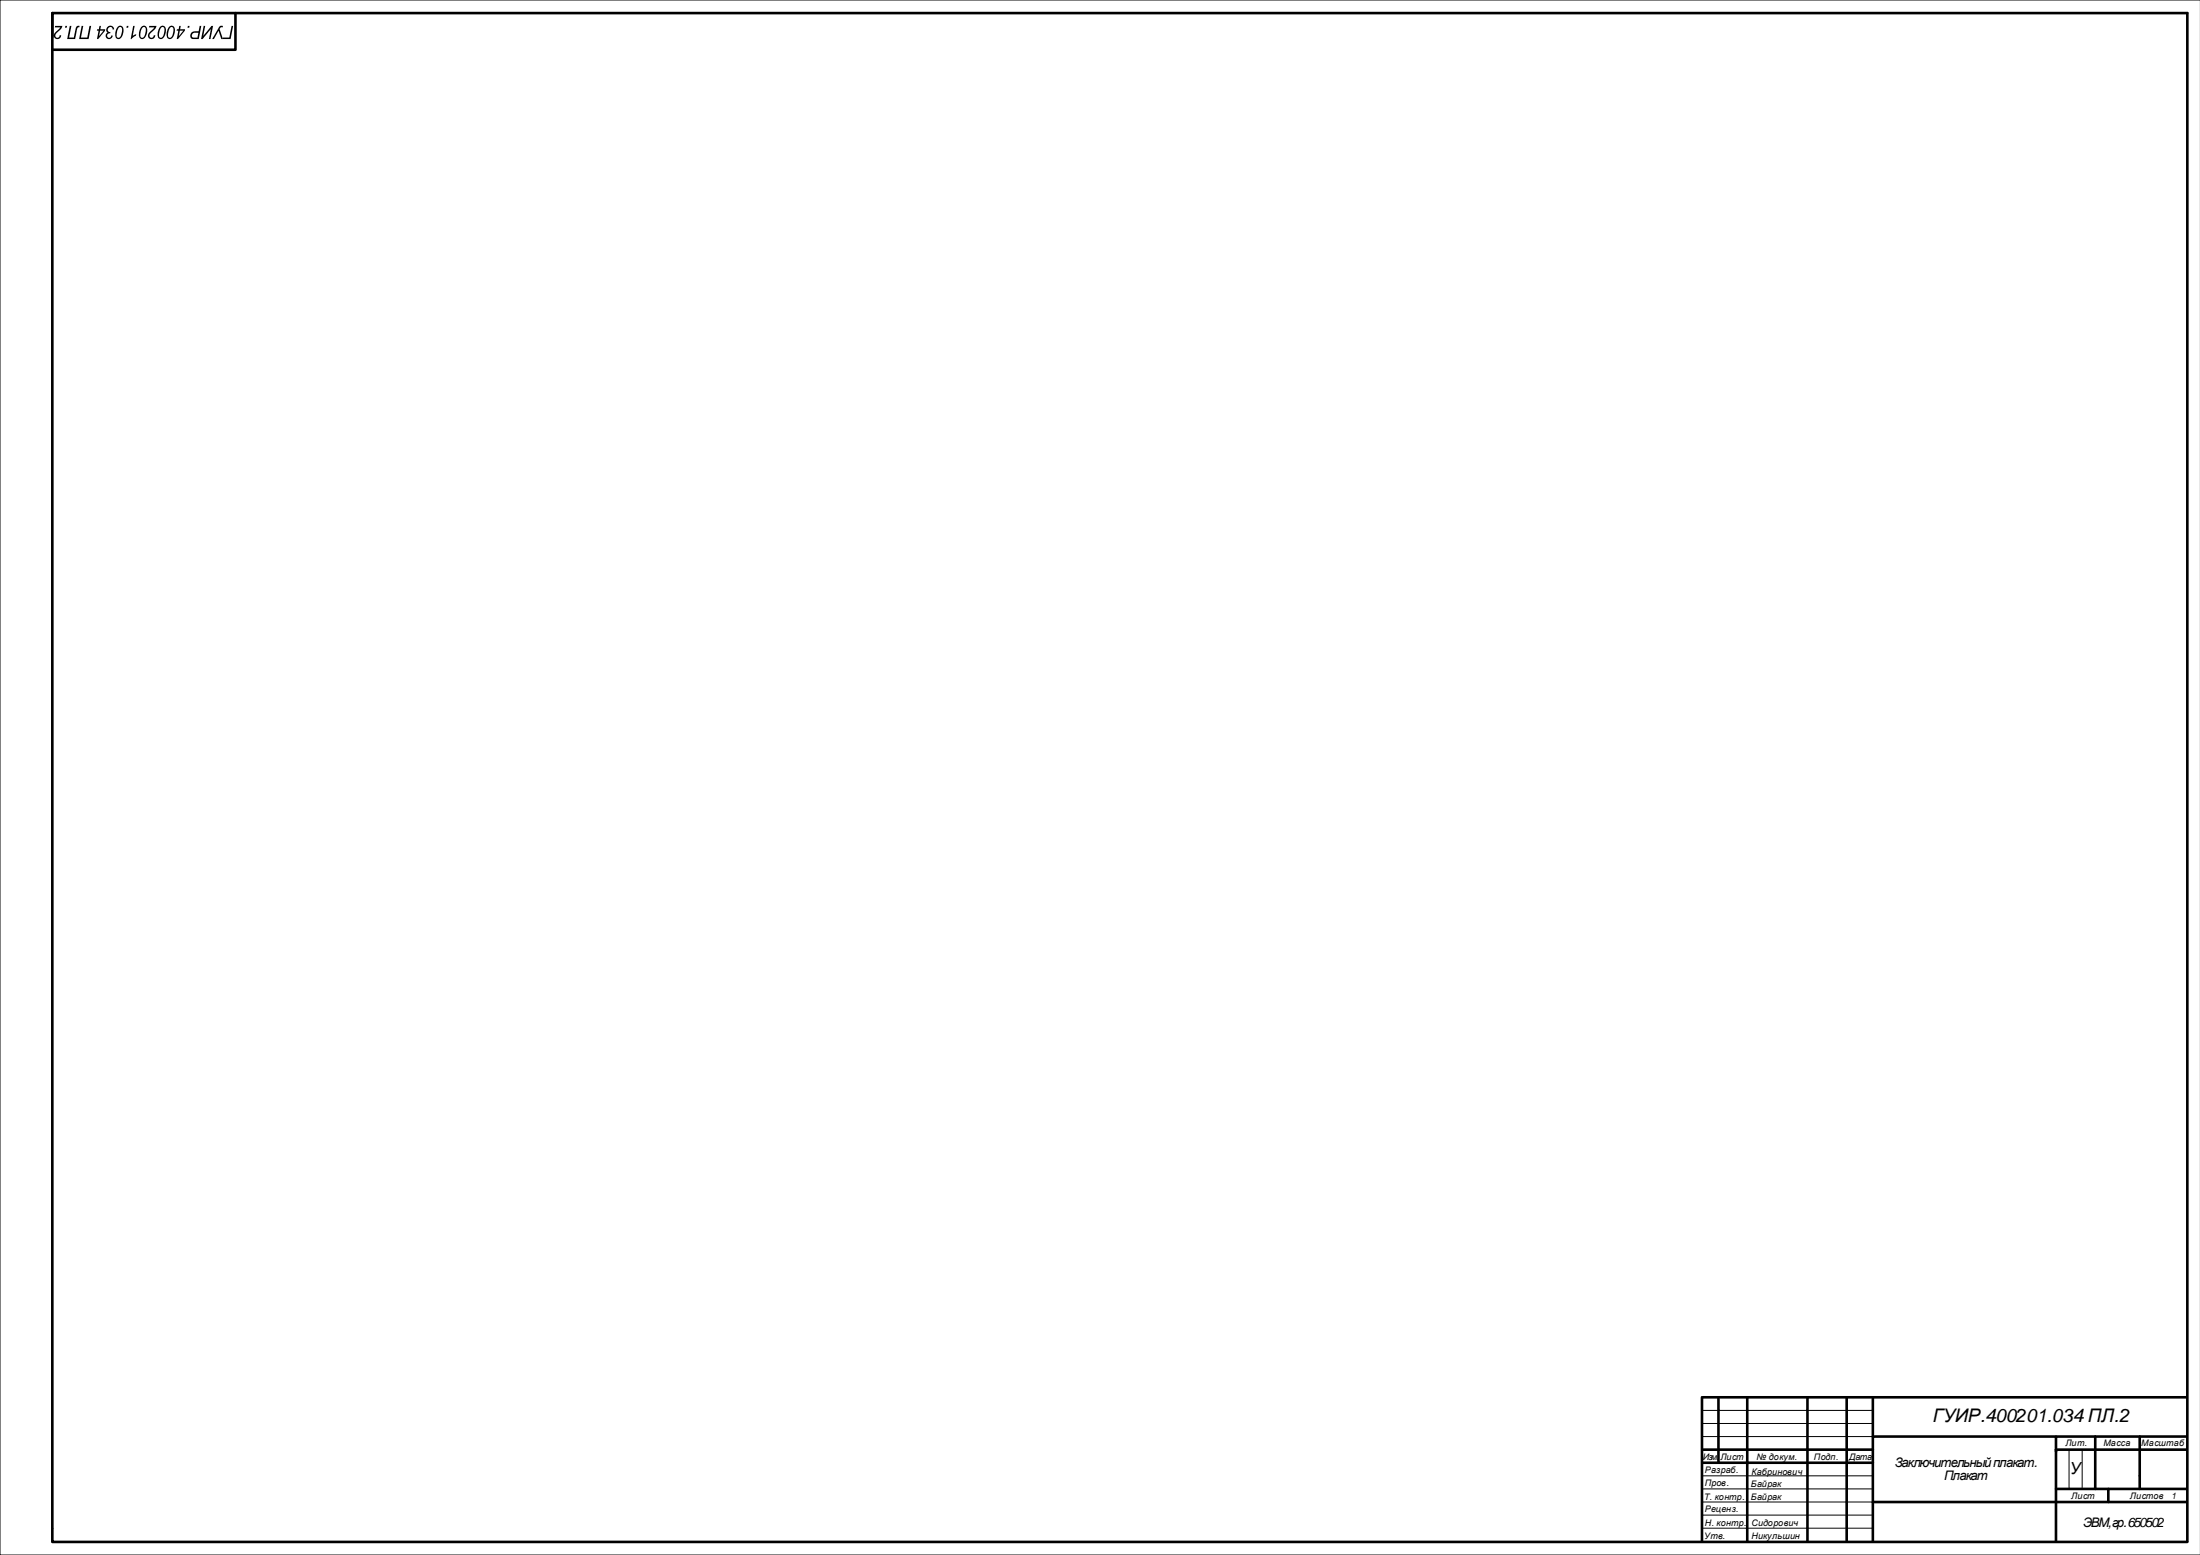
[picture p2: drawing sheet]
<svg xmlns="http://www.w3.org/2000/svg" width="841mm" height="594mm" viewBox="0 0 841 594" stroke-linecap="round" stroke-linejoin="round" font-family="sans-serif">
<g fill="none" stroke="#000" stroke-width="1">
<path d="M20 14v-9h816v583.8M20 5v578.7M90 5v14h-70M650.5 533.7v55.1M650.8 533.7h185M656.8 534.3v24.4M667.8 533.7v55.1M690.8 533.7v55.1M705.8 533.7v55.1M715.8 533.7v55.1M650.8 553.7h65M650.8 558.7h65"/>
<path d="M715.8 548.7h120M785.8 548.7v40.1M785.8 553.7h50M800.8 548.7v20.1M817.8 548.7v20.1M715.8 573.8h120M785.8 568.8h50M805.8 568.8v5M20 584v5h816"/>
</g>
<path d="M840.9 0h-840.9v594h840.9M650.8 538.8h65M650.8 543.8h65M650.8 548.7h65M790.8 553.7v15.1M795.8 553.7v15.1M650.8 563.7h65M650.8 568.8h65M650.8 573.8h65M650.8 578.7h65M650.8 583.7h65" fill="none" stroke="#000" stroke-width=".38"/>
<g fill="#000">
<path d="M21.1 9.9h2.7l-.5 1.1-1.6 1.6a.92 .92 0 0 0-.7 1 .92 .92 0 0 0 1 .8 .92 .92 0 0 0 .8-1l.6 .1a1.45 1.45 0 0 1-2.2 1.2 1.45 1.45 0 0 1 .1-2.5l1.7-1.7h-2zM25 9.9h.6l-.1 .7h-.7zM48.5 9.9h.6l-.1 .7h-.7zM71.8 9.9h.6l-.1 .7h-.6z"/>
<path d="M31.2 9.9h.6l-.9 4.4h2.4l.9-4.4h.6l-.9 5h-3.7zM26.7 9.9h.6l-.9 4.4h1.8l.6-2.7a1.38 1.38 0 0 1 1.6-1.7l-.1 .6h-.5l-.2 .3-.9 4.1h-3z"/>
<path d="M45.1 10.2a1.38 1.38 0 0 1 1.7-.1 1.38 1.38 0 0 1 .4 1.8 2.63 2.63 0 0 1-2.2 3 2.62 2.62 0 0 1-.6-3.7zM45.4 10.6l-.6 1.4a2.17 2.17 0 0 0 .3 2.4h.2a3.1 3.1 0 0 0 .9-4.1zM41.1 10.3a1.45 1.45 0 0 1 1.6-.4 1.45 1.45 0 0 1 .9 1.3l-.5 .1a.93 .93 0 0 0-1-.9 .93 .93 0 0 0-.9 1 .93 .93 0 0 0 1 .8l-.1 .5a.86 .86 0 0 0-1.2 .5 .86 .86 0 0 0 .6 1.1 .86 .86 0 0 0 1.1-.8l.5 .1a1.36 1.36 0 0 1-2 1.2 1.36 1.36 0 0 1 0-2.3 1.37 1.37 0 0 1 0-2.2zM38 9.9h.6l-.2 1.3h1.8l-.1 .6-2.6 3.1h-.4l.6-3.2h-.7l.1-.5h.7zM38.3 11.7l-.5 2.1 1.8-2.1z"/>
<path d="M68.5 9.9h.6l-.3 1.3h1.9l-.1 .6-2.6 3.1h-.4l.6-3.2h-.7l.1-.5h.7zM68.7 11.7l-.4 2.1 1.8-2.1zM64.7 10.2a1.38 1.38 0 0 1 1.8-.1 1.38 1.38 0 0 1 .4 1.8 2.64 2.64 0 0 1-2.2 3 2.62 2.62 0 0 1-.6-3.7zM65 10.6l-.6 1.4a2.18 2.18 0 0 0 .3 2.4h.2a3.1 3.1 0 0 0 .9-4.1zM61.3 10.2a1.38 1.38 0 0 1 1.7-.1 1.38 1.38 0 0 1 .4 1.8 2.64 2.64 0 0 1-2.2 3 2.62 2.62 0 0 1-.6-3.7zM61.6 10.6l-.6 1.4a2.18 2.18 0 0 0 .3 2.4h.2a3.1 3.1 0 0 0 .9-4.1zM57 9.9h2.8l-.5 1.1-1.6 1.6a.92 .92 0 0 0-.7 1 .92 .92 0 0 0 1 .8 .92 .92 0 0 0 .8-1l.6 .1a1.45 1.45 0 0 1-2.2 1.2 1.45 1.45 0 0 1 .1-2.5l1.7-1.7h-2.1zM54.1 10.2a1.38 1.38 0 0 1 1.8-.1 1.38 1.38 0 0 1 .4 1.8 2.64 2.64 0 0 1-2.2 3 2.62 2.62 0 0 1-.6-3.7zM54.4 10.6l-.6 1.4a2.18 2.18 0 0 0 .3 2.4h.2a3.1 3.1 0 0 0 .9-4.1zM50.9 9.9h.6l-.8 3.8 1.4-.7-.1 .6-2.1 1.3z"/>
<path d="M88.5 9.9h.6l-1 5h-3l.2-.6h2.3zM84 10l1.2-.1-.1 .6-.7-.1-.5 .7 1.3 3.8h-.6l-1.1-3.2-1.7 3.2h-.7zM77.9 9.9h.5l-.7 3.8 3.1-3.8h.6l-1 5h-.5l.7-3.8-3.2 3.8h-.5zM73.2 12.4l1-.4 1.7-.1 .4-2h.6l-.9 5h-2a1.4 1.4 0 0 1-1.3-1 1.4 1.4 0 0 1 .5-1.5zM73.6 12.9a.83 .83 0 0 0-.3 1 .83 .83 0 0 0 1 .5h1.2l.3-1.9-1.7 .1z"/>
</g>
<text font-size="7.2" x="738.7" y="543.4">ГУИР.400201.034 ПЛ.2</text>
<text font-size="6.4" x="791.1" y="563.2">У</text>
<g font-size="5">
<text x="724.2" y="560.5">Заключительный плакат.</text>
<text x="743.1" y="565.5">Плакат</text>
<text x="796.2" y="583.3">ЭВМ,гр.650502</text>
</g>
<g font-size="3.4">
<text x="650.8" y="557.6">Изм.</text>
<text x="657.5" y="557.7">Лист</text>
<text x="671.3" y="557.6">№ докум.</text>
<text x="693.3" y="557.7">Подп.</text>
<text x="706.8" y="557.6">Дата</text>
<text x="789.4" y="552.5">Лит.</text>
<text x="803.9" y="552.5">Масса</text>
<text x="818.4" y="552.5">Масштаб</text>
<text x="651.6" y="562.7">Разраб.</text>
<text x="669.4" y="563.3">Кабринович</text>
<text x="651.6" y="567.7">Пров.</text>
<text x="669.2" y="568.1">Байрак</text>
<text x="651.3" y="572.8">Т. контр.</text>
<text x="669.2" y="573.1">Байрак</text>
<text x="791.7" y="572.5">Лист</text>
<text x="814.1" y="572.5">Листов</text>
<text x="829.8" y="572.6">1</text>
<text x="651.6" y="577.7">Реценз.</text>
<text x="651.4" y="587.8">Утв.</text>
<text x="651.6" y="582.7">Н. контр.</text>
<text x="669.4" y="582.8">Сидорович</text>
<text x="669.4" y="587.8">Никульшин</text>
</g>
</svg>
